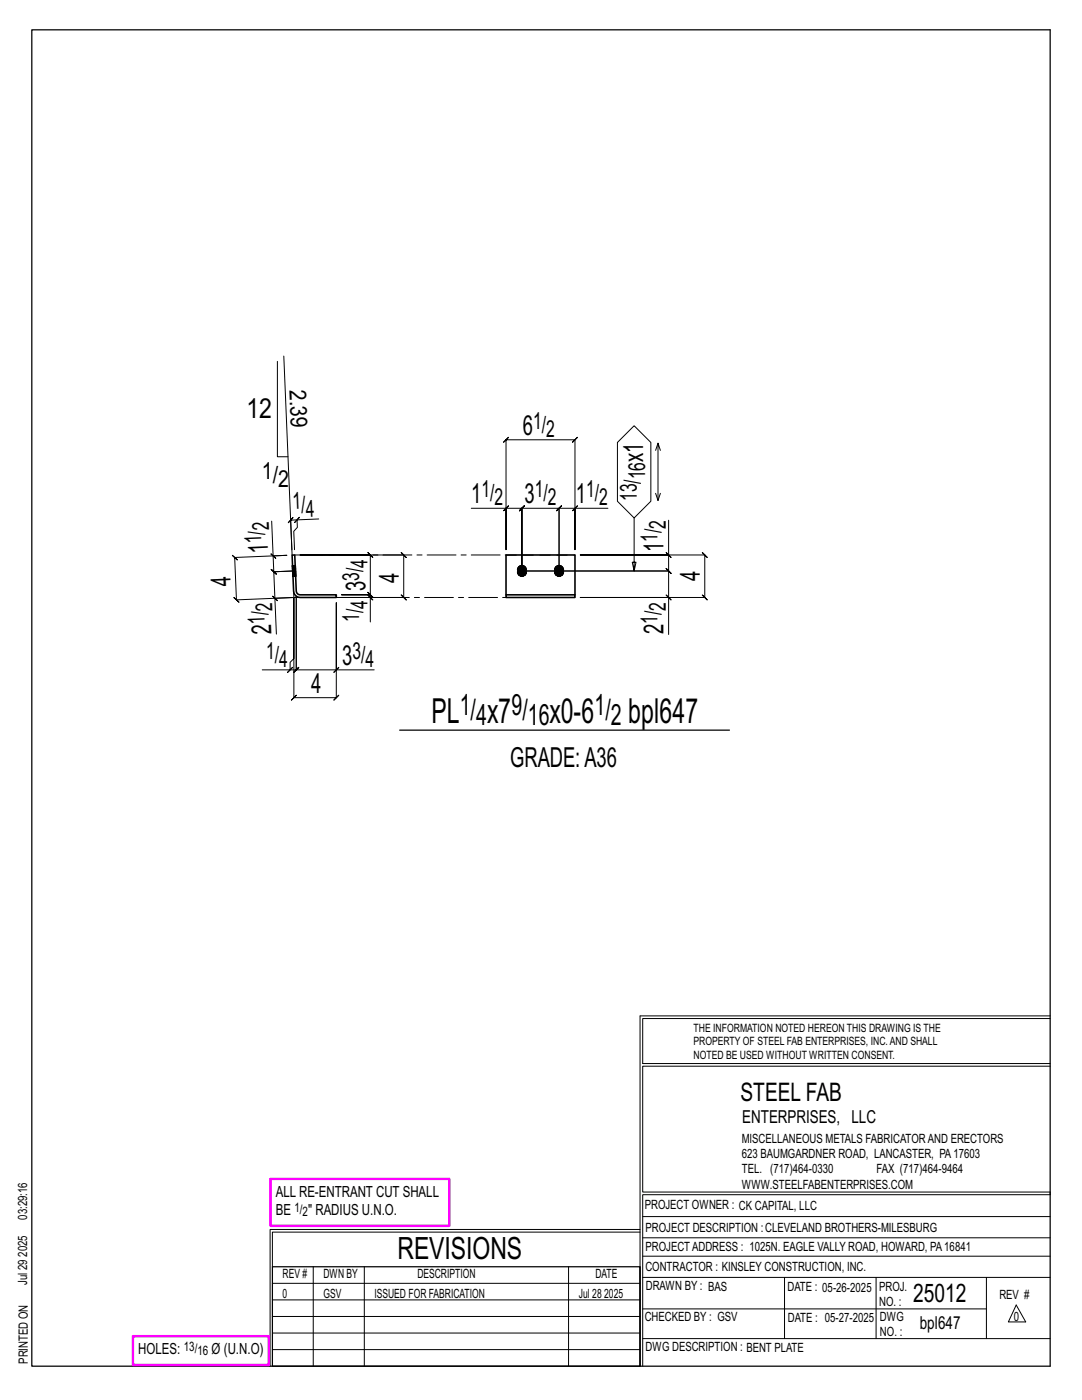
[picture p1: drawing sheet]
<svg xmlns="http://www.w3.org/2000/svg" width="216mm" height="279mm" viewBox="0 0 216 279" stroke-linecap="round" stroke-linejoin="round" font-family="sans-serif">
<g fill="none" stroke="#000" stroke-width=".2">
<path d="M55.4 72.1v19.1h2.1M56.6 71.1l1.7 39.7M123.2 88.3l3.3-3.3 3.4 3.3v11.7l-3.4 3.4-3.3-3.4zM130.8 98.5l.5 1.4 .5-1.4M131.3 88.5l-.5 1.4M131.8 89.9l-.5-1.4v11.4M54 110.5l1 .9zM54.2 104l.3 6.9 2.7-.1-10.4 .5-.5-.5 1 .9-.5-.4 .4 8.4-.5-.5 1 1-.5-.5 11.3-.5-3.6 .2 .2 7.1M54.3 118.9l1.1 1zM54.5 110.9l.1 3.2-.5-.5 1.1 1-.6-.5 4.3-.2-4.3 .2-.5-.5 1.1 1-.6-.5 .3 5.3M59.3 103.8h-1.3l.5-.5-1 1 .5-.5 .2 5.9M59.8 103.2l-1 1.1z"/>
<path d="M63.6 103.6l-4.3 .2v1.5l-.7 .7 .2 3.7M73.4 118.7l1 1zM73.9 119.2v-.5l.5 .5-1-1 .5 .5h-5.7h5.7l.5 .5-1-1 .5 .5v-7.9l.5 .5-1-1 .5 .5h-14h20.7l-.5-.5 1 1-.5-.5v8.4l-.5-.5 1 1-.5-.5h-12.4h5.7v4.9M94 101.4h7v8.3v-21.9l-.5 .5 1-1-.5 .5h13.7l-.5 .5 1-1-.5 .5v21.9v-8.3h6.6M101 101.4l.5-.5-1 1zM101 101.4h3.1l-.5 .5 1-1-.5 .5v12.6v-12.6l-.5 .5 1-1-.5 .5h7.5l-.5 .5 1-1-.5 .5v12.6v-12.6l-.5 .5 1-1-.5 .5h3.1M114.7 101.4l.5-.5-1 1zM126.5 103.4v10.6l-.3-1.8h.7l-.4 1.8M132.9 118.7l1 1zM132.9 110.3l1 1zM133.4 103.8v7h-17.6h24.8l-.5-.5 1 1-.5-.5v8.4l-.5-.5 1 1-.5-.5h-24.8h17.6v7.4M133.4 110.8v3.2l-.5-.5 1 1-.5-.5h-29.3h29.3l-.5-.5 1 1-.5-.5v5.2"/>
<path d="M52.3 133.7h5.6v-1.5l.7-.8v-12v19.8l-.5 .5 1-1-.5 .5h8.5l-.5 .5 1-1-.5 .5v-18.9v13.4h7.6M57.4 134.2l1-1zM57.9 133.7h1.2l-.5 .5 1-1-.5 .5v-14.7v14.7l-.5 .5 1-1-.5 .5h8M67.6 133.2l-1 1zM127.7 202.7v70M127.7 202.7h81.8M209.5 203.3h-81.3v9h81.3M209.5 212.8h-81.3v25.1h81.3v.5h-81.3v34.3M54.4 259.4h73.3M54.4 256.1h73.3M62.5 252.8v19.9M72.7 252.8v19.9"/>
<path d="M113.4 252.8v19.9M127.7 245.4h-73.8v27.3M127.7 245.9h-73.3v6.9M128.2 242.8h81.3M128.2 254.9h81.3M128.2 250.7h81.3M128.2 247h81.3M156.5 254.9v12.2M174.8 254.9v12.2M196.8 254.9v12.2M54.4 269.3h73.3M54.4 266h73.3"/>
<path d="M54.4 262.7h73.3M128.2 261.2h68.6M128.2 267.1h81.3M202.8 260.4l1.9 3.4h-3.5z"/>
</g>
<path d="M6.3 6h203.2v266.7h-203.2zM79.8 145.7h65.8M54.4 252.8h73.3v19.9h-73.3z" fill="none" stroke="#000" stroke-width=".25"/>
<path d="M54 235.3h35.6v9.3h-35.6zM26.5 266.7h27.1v5.7h-27.1z" fill="none" stroke="#f0f" stroke-width=".5"/>
<path d="M103.5 113.1a.91 .91 0 0 1 1.2-.1 .91 .91 0 0 1 .3 1.1 .9 .9 0 0 1-1.1 .9 .9 .9 0 0 1-.6-1.3zM110.9 113.1a.91 .91 0 0 1 1.2-.1 .91 .91 0 0 1 .3 1.1 .9 .9 0 0 1-1.1 .9 .9 .9 0 0 1-.6-1.3z" fill="#000" stroke="#000" stroke-width=".2"/>
<g fill="none" stroke="#000" stroke-width=".32">
<path d="M58.3 110.8h.5l.3 7.2 .3 .5 .5 .2h7.2v.5h-7.2a1.32 1.32 0 0 1-1.3-1.2zM58.4 112.9h.1M58.4 112.9l.1 2.1M58.5 115h.1M58.9 112.9h.1M58.9 112.9l.1 1.2M59 114.1v.9M59 114.1h.1M59 115h.1M101 118.7h13.7v.5h-13.7zM101 118.7v-7.9h13.7v7.9M103.3 114.1l.2 .6"/>
<path d="M103.3 113.7a.86 .86 0 0 1 .8-.8 .86 .86 0 0 1 .9 .8M105 114.1l-.2 .6M110.7 114.1l.2 .6M110.7 113.7a.86 .86 0 0 1 .9-.8 .86 .86 0 0 1 .8 .8M112.4 114.1l-.2 .6"/>
</g>
<g fill="none" stroke="#000" stroke-width=".2" stroke-dasharray="2 1.4">
<path d="M58.4 112.9h.5zM58.4 113v-.1M58.4 113l.5-.1v.2h-.5zM58.4 113.1v-.1l.5-.1v.2M58.4 113.1h.5v.3h-.5zM58.4 113l.5-.1zM58.4 113.1h.5zM58.4 113.4v-.3h.5v.3M58.4 113.4h.5v.3l-.5 .1zM58.4 113.4h.5zM58.4 113.8v-.4h.5v.3M58.4 113.8l.5-.1z"/>
<path d="M58.4 114.2v-.4l.5-.1 .1 .4M58.4 114.2v.3h.6v.2l-.6 .1v-.3h.6M58.4 114.2l.6-.1M58.4 114.5v.3l.6-.1v.2M58.4 114.5h.6zM58.4 114.8v.1l.6 .1h-.5l.5-.1M58.5 115l-.1-.1M58.5 114.8l.5-.1zM58.5 114.9h.5zM58.5 115h.5zM58.9 112.9h-.5M58.9 112.9h.1"/>
<path d="M59 114.1l-.1-.4-.5 .1v.4l.6-.1v.4M59 114.1l-.6 .1 .6-.1M59 114.5v-.4l-.6 .1v.3h.6v.2M59 114.9v-.2l-.6 .1v.1l.6 .1M101 110.8h13.7M103.3 113.7l.2-.6 .6-.2 .7 .2 .2 .6M103.5 113.1a.91 .91 0 0 1 1.2 0 .91 .91 0 0 1 .3 1.1 .9 .9 0 0 1-1.1 .8 .9 .9 0 0 1-.6-1.2zM103.5 114.7l.3 .2zM103.5 114.7l-.2-.6M103.8 114.9l.3 .1zM104.1 115l.4-.1zM105 114.1l-.1 .4-.4 .4 .3-.2"/>
<path d="M110.7 113.7l.2-.6 .7-.2 .6 .2 .2 .6M110.9 113.1a.91 .91 0 0 1 1.2 0 .91 .91 0 0 1 .3 1.1 .9 .9 0 0 1-1.1 .8 .9 .9 0 0 1-.6-1.2zM110.9 114.7l.3 .2zM110.9 114.7l-.2-.6M111.2 114.9l.4 .1zM111.6 115l.3-.1zM112.4 114.1l-.1 .4-.4 .4 .3-.2"/>
</g>
<path d="M58.8 110.8h42.2M59.9 119.2h-1.3v-1.2M67.1 119.2h33.9" fill="none" stroke="#000" stroke-width=".2" stroke-dasharray="5.8 1 1 1"/>
<g font-size="6.9">
<text x="86.1" y="144.3">PL</text>
<text x="97.2" y="144.3">x7</text>
<text x="109.7" y="144.3">x0-6</text>
<text x="125.4" y="144.3">bpl647</text>
</g>
<text font-size="6.1" x="79.3" y="251.3">REVISIONS</text>
<g font-size="5.9">
<text x="91.7" y="142.7">1/</text>
<text x="102" y="142.7">9/</text>
<text x="118.6" y="142.7">1/</text>
<text x="95" y="144.8">4</text>
<text x="105.3" y="144.8">16</text>
<text x="121.9" y="144.8">2</text>
</g>
<g font-size="5.5">
<text x="49.2" y="83.4">12</text>
<text x="104.3" y="86.8">6</text>
<text x="128.3" y="92.2" transform="rotate(-90 128.3 92.2)">x1</text>
<text x="94" y="100.4">1</text>
<text x="104.6" y="100.4">3</text>
<text x="114.9" y="100.4">1</text>
<text x="53.5" y="110.5" transform="rotate(-92 53.5 110.5)">1</text>
<text x="132.4" y="110.2" transform="rotate(-90 132.4 110.2)">1</text>
<text x="46.1" y="117" transform="rotate(-92 46.1 117)">4</text>
<text x="72.9" y="117.9" transform="rotate(-90 72.9 117.9)">3</text>
<text x="79.6" y="116.4" transform="rotate(-90 79.6 116.4)">4</text>
<text x="139.6" y="116" transform="rotate(-90 139.6 116)">4</text>
<text x="54.2" y="126.6" transform="rotate(-92 54.2 126.6)">2</text>
<text x="132.4" y="126.6" transform="rotate(-90 132.4 126.6)">2</text>
<text x="68.3" y="132.7">3</text>
<text x="62.1" y="138.2">4</text>
<text x="101.8" y="153">GRADE:A36</text>
</g>
<g font-size="5.1">
<text x="147.8" y="219.8">STEEL FAB</text>
<text x="182.2" y="259.9">25012</text>
</g>
<g font-size="4.7">
<text x="57.8" y="77.8" transform="rotate(88 57.8 77.8)">2.39</text>
<text x="106.4" y="85.5">1/</text>
<text x="109" y="87.2">2</text>
<text x="52.2" y="95.5">1/</text>
<text x="128.7" y="95.7" transform="rotate(-90 128.7 95.7)">16</text>
<text x="55.5" y="97.2">2</text>
<text x="58.4" y="101.6" transform="rotate(-2 58.4 101.6)">1/</text>
<text x="96.1" y="99.2">1/</text>
<text x="98.7" y="100.9">2</text>
<text x="106.7" y="99.2">1/</text>
<text x="109.3" y="100.9">2</text>
<text x="116.9" y="99.2">1/</text>
<text x="119.6" y="100.9">2</text>
<text x="127.1" y="100" transform="rotate(-90 127.1 100)">13/</text>
<text x="53.7" y="105.8" transform="rotate(-92 53.7 105.8)">2</text>
<text x="61.1" y="103.1" transform="rotate(-2 61.1 103.1)">4</text>
<text x="132.8" y="105.6" transform="rotate(-90 132.8 105.6)">2</text>
<text x="52.2" y="108.5" transform="rotate(-92 52.2 108.5)">1/</text>
<text x="73.3" y="113.3" transform="rotate(-90 73.3 113.3)">4</text>
<text x="131.2" y="108.2" transform="rotate(-90 131.2 108.2)">1/</text>
<text x="71.7" y="115.9" transform="rotate(-90 71.7 115.9)">3/</text>
<text x="52.8" y="124.6" transform="rotate(-92 52.8 124.6)">1/</text>
<text x="54.4" y="121.9" transform="rotate(-92 54.4 121.9)">2</text>
<text x="71.7" y="124.1" transform="rotate(-90 71.7 124.1)">1/</text>
<text x="73.3" y="121.5" transform="rotate(-90 73.3 121.5)">4</text>
<text x="131.2" y="124.6" transform="rotate(-90 131.2 124.6)">1/</text>
<text x="132.8" y="122" transform="rotate(-90 132.8 122)">2</text>
<text x="53.1" y="131.5">1/</text>
<text x="70.3" y="131.5">3/</text>
<text x="55.7" y="133.1">4</text>
<text x="72.9" y="133.1">4</text>
</g>
<g font-size="3.6">
<text x="148.1" y="224.1">ENTERPRISES, LLC</text>
<text x="183.5" y="265.2">bpl647</text>
</g>
<g font-size="3.1">
<text x="55" y="238.9">ALL RE-ENTRANT CUT SHALL</text>
<text x="55" y="242.5">BE</text>
<text x="61.5" y="242.5">&quot; RADIUS U.N.O.</text>
<text x="27.6" y="270.2">HOLES:</text>
<text x="42.2" y="270.2">Ø (U.N.O)</text>
</g>
<g font-size="2.6">
<text x="58.8" y="241.8">1/</text>
<text x="60.4" y="242.7">2</text>
<text x="36.7" y="269.6">13/</text>
<text x="39.4" y="270.5">16</text>
</g>
<g font-size="2.5">
<text x="148" y="231.2">623 BAUMGARDNER ROAD, LANCASTER, PA17603</text>
<text x="148" y="228.1">MISCELLANEOUS METALS FABRICATORAND ERECTORS</text>
<text x="148" y="237.2">WWW.STEELFABENTERPRISES.COM</text>
<text x="148" y="234.2">TEL. (717)464-0330</text>
<text x="174.9" y="234.2">FAX (717)464-9464</text>
<text x="5.4" y="243.4" transform="rotate(-90 5.4 243.4)">03:29:16</text>
<text x="128.7" y="241.3">PROJECT OWNER : CK CAPITAL, LLC</text>
<text x="128.8" y="246">PROJECT DESCRIPTION :CLEVELAND BROTHERS-MILESBURG</text>
<text x="5.4" y="250.8" transform="rotate(-90 5.4 250.8)">2025</text>
<text x="128.8" y="249.7">PROJECTADDRESS : 1025N. EAGLE VALLY ROAD, HOWARD, PA16841</text>
<text x="5.4" y="256.5" transform="rotate(-90 5.4 256.5)">Jul 29</text>
<text x="56.4" y="255">REV #</text>
<text x="64.5" y="255">DWN BY</text>
<text x="83.3" y="255">DESCRIPTION</text>
<text x="118.8" y="255">DATE</text>
<text x="128.8" y="253.7">CONTRACTOR : KINSLEY CONSTRUCTION, INC.</text>
<text x="128.9" y="257.5">DRAWN BY : BAS</text>
<text x="157.1" y="257.6">DATE : 05-26-2025</text>
<text x="175.4" y="257.7">PROJ.</text>
<text x="56.4" y="259">0</text>
<text x="64.5" y="259">GSV</text>
<text x="74.7" y="259">ISSUED FOR FABRICATION</text>
<text x="115.5" y="259">Jul 28</text>
<text x="120.6" y="259">2025</text>
<text x="128.6" y="263.7">CHECKED BY : GSV</text>
<text x="157.2" y="263.7">DATE : 05-27-2025</text>
<text x="175.4" y="260.7">NO. :</text>
<text x="175.6" y="263.7">DWG</text>
<text x="199.4" y="259.2">REV #</text>
<text x="202.3" y="263.7">0</text>
<text x="128.8" y="269.7">DWG DESCRIPTION : BENT PLATE</text>
<text x="175.6" y="266.7">NO. :</text>
<text x="5.5" y="272.2" transform="rotate(-90 5.5 272.2)">PRINTED ON</text>
</g>
<g font-size="2.3">
<text x="138.4" y="208.6">PROPERTY OF STEEL FAB ENTERPRISES, INC.AND SHALL</text>
<text x="138.4" y="205.9">THE INFORMATION NOTED HEREON THIS DRAWING IS THE</text>
<text x="138.4" y="211.3">NOTED BE USED WITHOUT WRITTEN CONSENT.</text>
</g>
</svg>
